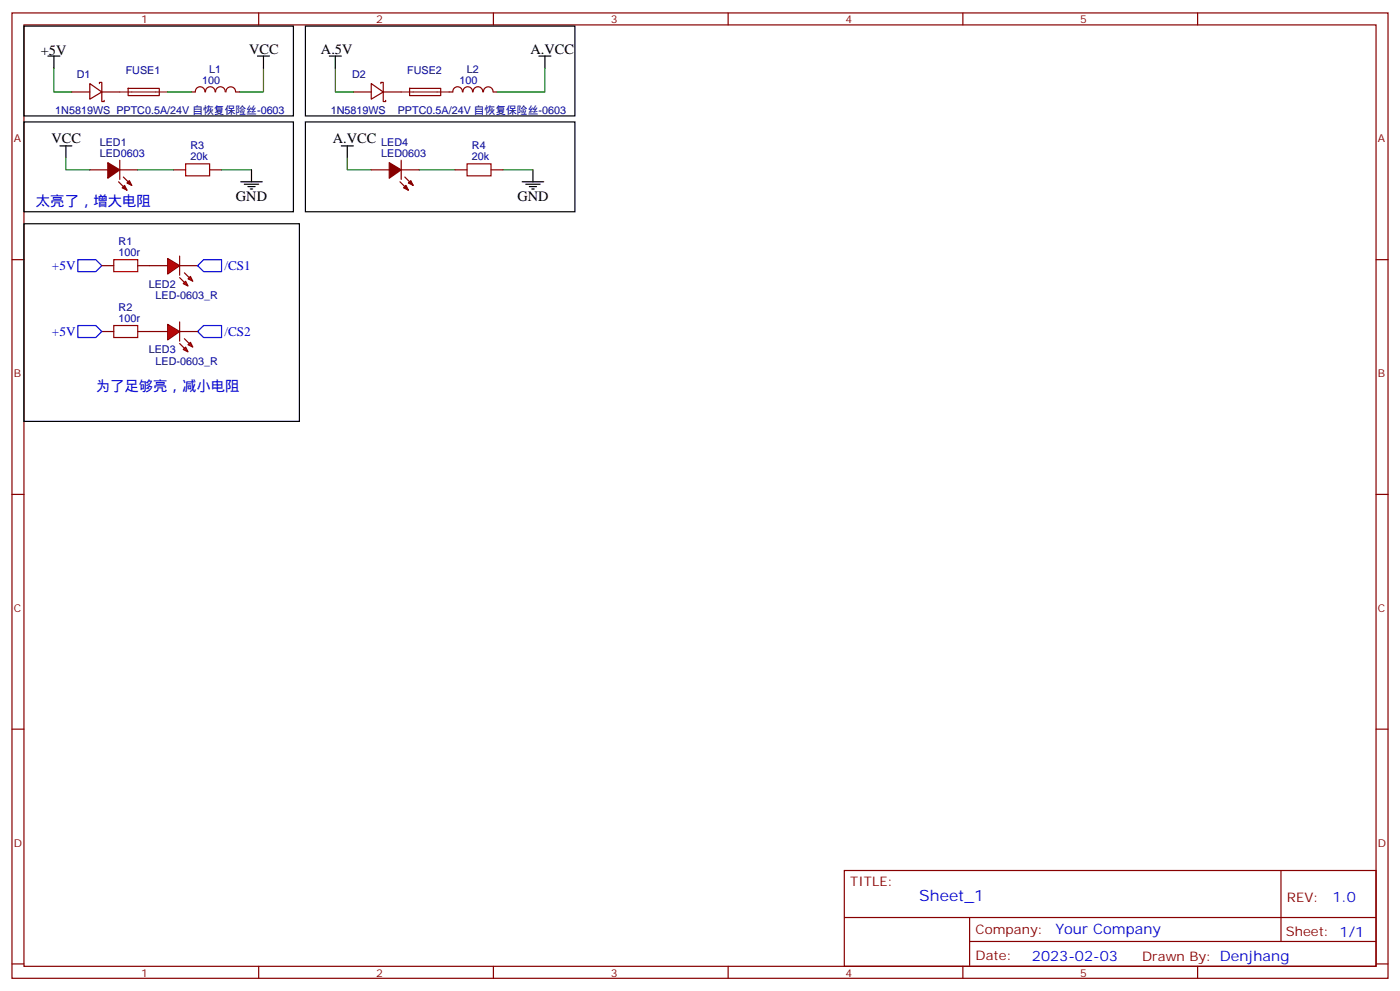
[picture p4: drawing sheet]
<svg xmlns="http://www.w3.org/2000/svg" width="412mm" height="292mm" viewBox="0 0 412 292" stroke-linecap="round" stroke-linejoin="round" font-family="sans-serif">
<g fill="none" stroke="#870000" stroke-width=".35">
<path d="M3.5 3.8h405.4v284.3h-405.4zM7.1 7.3h398.2v277.3h-398.2zM76.2 3.8v3.5M145.3 3.8v3.5M214.5 3.8v3.5M283.6 3.8v3.5M352.8 3.8v3.5M60.4 27.1a1.41 1.41 0 0 0-1.4-1.5 1.41 1.41 0 0 0-1.5 1.5h-1.1M60.5 27.1a1.41 1.41 0 0 1 1.4-1.5 1.41 1.41 0 0 1 1.4 1.5M63.5 27.1a1.41 1.41 0 0 1 1.4-1.5 1.41 1.41 0 0 1 1.4 1.5M66.6 27.1a1.41 1.41 0 0 1 1.4-1.5 1.41 1.41 0 0 1 1.4 1.5M69.5 27.1h1.1"/>
<path d="M26.5 50h5.2M34.9 53.6l2.5 2.4M35.3 47.2v5.6M35.3 50h5.3M36.3 52.1l2.5 2.5M51.2 50h3.5M61.7 50h3.6M3.5 76.5h3.6M30 78.2h3.5M40.6 78.2h3.5M405.3 76.5h3.6M3.5 145.6h3.6"/>
<path d="M405.3 145.6h3.6M3.5 214.8h3.6M405.3 214.8h3.6M248.7 256.4h156.6v28.2h-156.6zM377.3 256.4v20.9M248.7 270.2h156.5M285.6 277.3h119.6M285.6 270.2v14.2M3.5 283.9h3.6M76.2 284.6v3.5M145.3 284.6v3.5M214.5 284.6v3.5"/>
<path d="M283.6 284.6v3.5M352.8 284.6v3.5M405.3 283.9h3.6"/>
</g>
<path d="M15.9 20v7.1h5.3M77.6 20v7.1h-7M19.4 46.5v3.5h7.1M40.6 50h10.6M65.3 50h8.8" fill="none" stroke="#008700" stroke-width=".35"/>
<g fill="none" stroke="#000" stroke-width=".35">
<path d="M7.1 7.7h79.3v26.4h-79.3zM14.1 16.5h3.5M15.9 16.5v3.5M75.8 16.5h3.6M77.6 16.5v3.5M7.1 35.9h79.3v26.5h-79.3zM17.6 43h3.6M19.4 43v3.5M70.9 53.6h6.4M72 54.3h4.2M73 55h2.1M73.7 55.7h.7"/>
<path d="M74.1 50v3.6"/>
</g>
<g fill="#870000" stroke="#870000" stroke-width=".35">
<path d="M31.7 47.9l3.6 2.1-3.6 2.5z"/>
<path d="M36 55.3l.7-.7 .7 1.4z"/>
<path d="M37.4 53.9l.7-.7 .7 1.4z"/>
</g>
<path d="M54.7 48.3h7v3.5h-7zM33.5 76.5h7.1v3.5h-7.1z" fill="none" stroke="#a10000" stroke-width=".35"/>
<path d="M22.9 76.5h5.3l1.8 1.7-1.8 1.8h-5.3z" fill="none" stroke="#00f" stroke-width=".35"/>
<g fill="#f00" stroke="#870000" stroke-width=".35">
<path d="M49.4 76.1l3.5 2.1-3.5 2.5z"/>
<path d="M52.9 75.4v5.7z"/>
</g>
<g fill="#870000" stroke="#870000" stroke-width=".35">
<path d="M52.9 81.8l1.4 1.4z"/>
<path d="M54.3 80.4l1.4 1.4z"/>
</g>
<g fill="#f00" stroke="#870000" stroke-width=".35">
<path d="M54 83.5l.7-.7 .7 1.4z"/>
<path d="M55.4 82.1l.7-.7 .7 1.4z"/>
</g>
<path d="M44.1 78.2h5.3M52.9 78.2h5.3" fill="none" stroke="#870000" stroke-width=".35"/>
<path d="M58.2 78.2l1.8-1.7h5.3v3.5h-5.3zM58.2 97.6l1.8-1.7h5.3v3.5h-5.3z" fill="none" stroke="#00f" stroke-width=".35"/>
<g fill="#f00" stroke="#870000" stroke-width=".35">
<path d="M49.4 95.5l3.5 2.1-3.5 2.5z"/>
<path d="M52.9 94.8v5.7z"/>
</g>
<g fill="#870000" stroke="#870000" stroke-width=".35">
<path d="M52.9 101.2l1.4 1.4z"/>
<path d="M54.3 99.8l1.4 1.4z"/>
</g>
<g fill="#f00" stroke="#870000" stroke-width=".35">
<path d="M54.7 102.2l.7 1.4-1.4-.7z"/>
<path d="M55.4 101.5l.7-.7 .7 1.4z"/>
</g>
<g fill="none" stroke="#870000" stroke-width=".35">
<path d="M21.2 27.1h5.3M26.5 24.6l3.5 2.5-3.5 2.1zM29.3 24.6v-.3h.7v2.8M30 27.1v2.8h.7v-.3M30 27.1h5.3M37.8 26h9.1v2.1l-9.1 .1zM104.1 27.1h5.3M109.4 24.6l3.5 2.5-3.5 2.1zM112.2 24.6v-.3h.7v2.8M112.9 27.1v2.8h.7v-.3M112.9 27.1h5.3M120.7 26h9.1v2.1l-9.1 .1z"/>
<path d="M136.2 27.1a1.41 1.41 0 0 0-1.4-1.5 1.41 1.41 0 0 0-1.4 1.5h-1.1M136.4 27.1a1.41 1.41 0 0 1 1.4-1.5 1.41 1.41 0 0 1 1.4 1.5M139.4 27.1a1.41 1.41 0 0 1 1.4-1.5 1.41 1.41 0 0 1 1.4 1.5M142.4 27.1a1.41 1.41 0 0 1 1.4-1.5 1.41 1.41 0 0 1 1.4 1.5M145.3 27.1h1.1M109.4 50h5.3M117.8 53.6l2.5 2.4M118.2 50h5.3M118.2 47.2v5.6M119.2 52.1l2.5 2.5M134.1 50h3.5M144.6 50h3.6"/>
<path d="M30 97.6h3.5M40.6 97.6h8.8M52.9 97.6h5.3"/>
</g>
<path d="M137.6 48.3h7v3.5h-7zM33.5 95.9h7.1v3.5h-7.1z" fill="none" stroke="#a10000" stroke-width=".35"/>
<path d="M22.9 95.9h5.3l1.8 1.7-1.8 1.8h-5.3z" fill="none" stroke="#00f" stroke-width=".35"/>
<g fill="none" stroke="#000" stroke-width=".35">
<path d="M90 7.7h79.3v26.4h-79.3zM97 16.5h3.5M98.8 16.5v3.5M158.7 16.5h3.6M160.5 16.5v3.5M90 35.9h79.3v26.5h-79.3zM100.5 43h3.6M102.3 43v3.5M153.8 53.6h6.4M154.9 54.3h4.2M155.9 55h2.1M156.6 55.7h.7"/>
<path d="M157 50v3.6M7.1 65.9h81.1v58.2h-81.1z"/>
</g>
<path d="M35.3 27.1h14.1M118.2 27.1h14.1" fill="none" stroke="#8c2424" stroke-width=".35"/>
<path d="M49.4 27.1h7M98.8 20v7.1h5.3M160.5 20v7.1h-14.1M102.3 46.5v3.5h7.1M123.5 50h10.6M148.2 50h8.8" fill="none" stroke="#008700" stroke-width=".35"/>
<g fill="#870000" stroke="#870000" stroke-width=".35">
<path d="M114.7 47.9l3.5 2.1-3.5 2.5z"/>
<path d="M118.9 55.3l.7-.7 .7 1.4z"/>
<path d="M120.3 53.9l.7-.7 .7 1.4z"/>
</g>
<text font-size="4.6" fill="#00f" x="270.8" y="265.4">Sheet_1</text>
<g font-size="4.2">
<text x="12" y="16.2">+5V</text>
<text x="73.4" y="15.8">VCC</text>
<text x="94.5" y="15.8">A.5V</text>
<text x="156.3" y="15.8">A.VCC</text>
<text x="15.2" y="42.3">VCC</text>
<text x="98.1" y="42.3">A.VCC</text>
<text x="69.5" y="59.2">GND</text>
<text x="152.4" y="59.2">GND</text>
</g>
<g font-size="4.2" fill="#00f">
<text x="10.6" y="60.6">太亮了，增大电阻</text>
<text x="28.2" y="115.3">为了足够亮，减小电阻</text>
<text x="392.5" y="265.7">1.0</text>
<text x="310.9" y="275.2">Your Company</text>
<text x="304" y="283">2023-02-03</text>
</g>
<g font-size="3.9" fill="#00f">
<text x="15.3" y="79.5">+5V</text>
<text x="66.1" y="79.5">/CS1</text>
<text x="15.3" y="98.9">+5V</text>
<text x="66.1" y="98.9">/CS2</text>
</g>
<g font-size="3.9" fill="#800">
<text x="250.5" y="261">TITLE:</text>
<text x="379.1" y="265.7">REV:</text>
<text x="287.4" y="275.2">Company:</text>
<text x="378.7" y="275.8">Sheet: 1/1</text>
<text x="287.4" y="282.9">Date:</text>
<text x="336.4" y="282.9">Drawn By: Denjhang</text>
</g>
<g font-size="3.2" fill="#800">
<text x="41.6" y="6.8">1</text>
<text x="110.8" y="6.8">2</text>
<text x="179.9" y="6.8">3</text>
<text x="249.1" y="6.8">4</text>
<text x="318.2" y="6.8">5</text>
<text x="4.1" y="41.9">A</text>
<text x="405.9" y="41.9">A</text>
<text x="4.1" y="111.1">B</text>
<text x="405.9" y="111.1">B</text>
<text x="4.1" y="180.2">C</text>
<text x="405.9" y="180.2">C</text>
<text x="4.1" y="249.3">D</text>
<text x="405.9" y="249.3">D</text>
<text x="41.6" y="287.6">1</text>
<text x="110.8" y="287.6">2</text>
<text x="179.9" y="287.6">3</text>
<text x="249.1" y="287.6">4</text>
<text x="318.2" y="287.6">5</text>
</g>
<g font-size="3.2" fill="#000080">
<text x="22.6" y="23">D1</text>
<text x="37" y="21.8">FUSE1</text>
<text x="61.6" y="21.6">L1</text>
<text x="103.7" y="23">D2</text>
<text x="119.9" y="21.8">FUSE2</text>
<text x="137.5" y="21.6">L2</text>
<text x="59.5" y="24.7">100</text>
<text x="135.4" y="24.7">100</text>
<text x="16.3" y="33.5">1N5819WS PPTC0.5A/24V 自恢复保险丝-0603</text>
<text x="97.4" y="33.5">1N5819WS</text>
<text x="117.2" y="33.5">PPTC0.5A/24V 自恢复保险丝-0603</text>
<text x="29.4" y="46.1">LED0603</text>
<text x="29.4" y="43">LED1</text>
<text x="56.1" y="47.2">20k</text>
<text x="56.1" y="44">R3</text>
<text x="112.3" y="46.1">LED0603</text>
<text x="112.3" y="43">LED4</text>
<text x="139" y="47.2">20k</text>
<text x="139" y="44">R4</text>
<text x="34.9" y="75.4">100r</text>
<text x="34.9" y="72.3">R1</text>
<text x="43.8" y="84.7">LED2</text>
<text x="45.9" y="88.2">LED-0603_R</text>
<text x="34.9" y="94.8">100r</text>
<text x="34.9" y="91.7">R2</text>
<text x="43.8" y="104.1">LED3</text>
<text x="45.9" y="107.6">LED-0603_R</text>
</g>
</svg>
